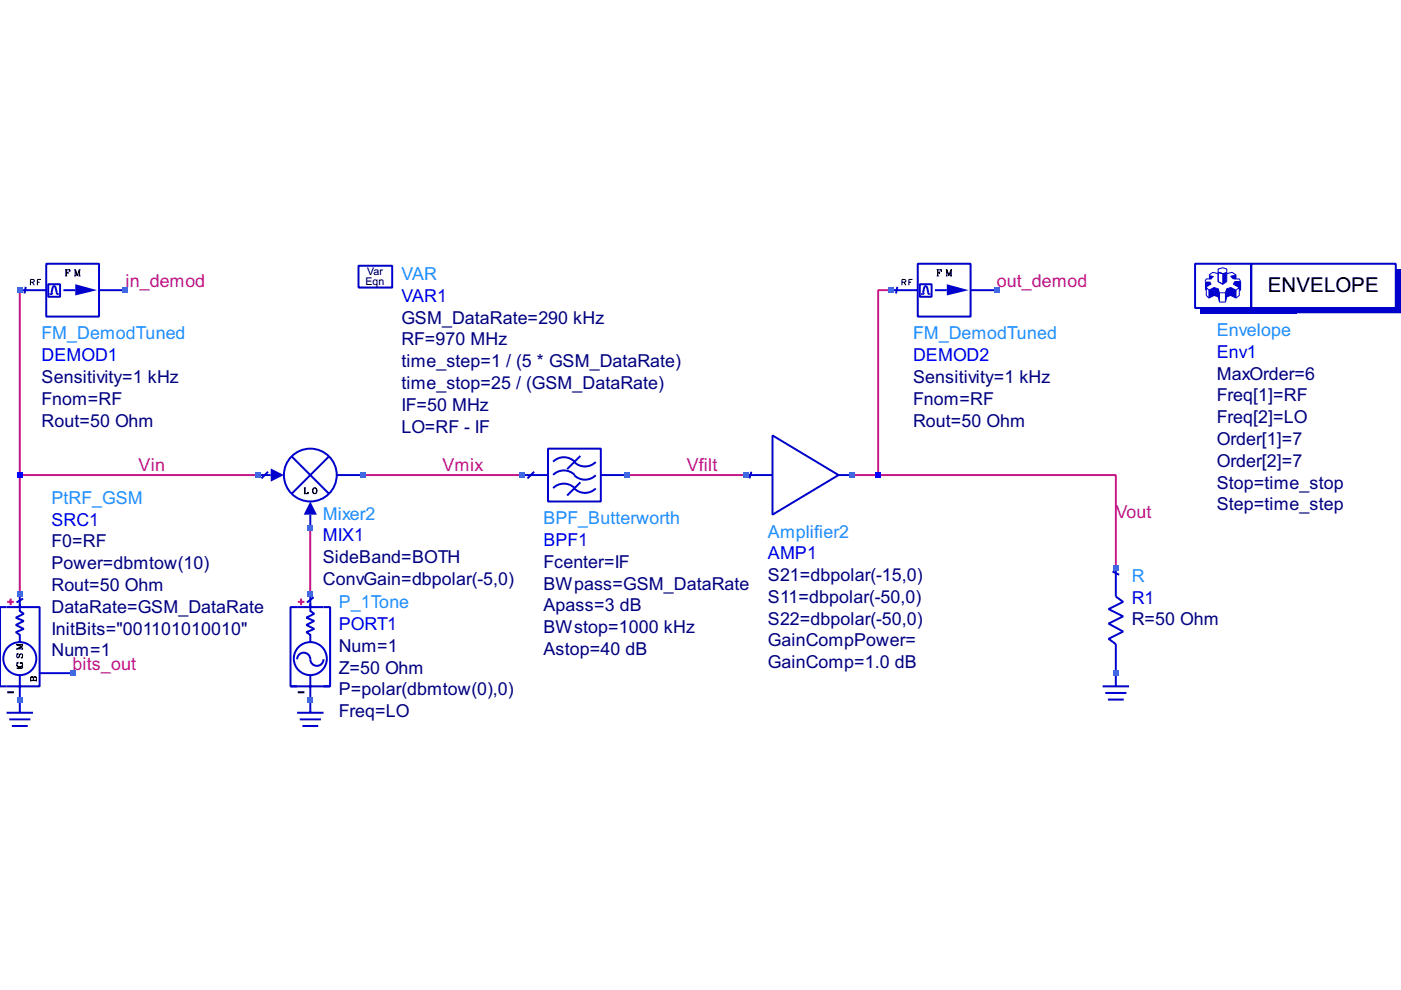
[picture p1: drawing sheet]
<svg xmlns="http://www.w3.org/2000/svg" width="297mm" height="210mm" viewBox="0 0 297 210" stroke-linecap="round" stroke-linejoin="round" font-family="sans-serif">
<path d="M4.2 61.5v64.4M189 61.5h-2.8v39.2M4.2 100.7h50.4M65.8 111.9v14M77 100.7h33.6M133 100.7h25.2M180.6 100.7h5.6M186.2 100.7h50.4v19.6" fill="none" stroke="#c71585" stroke-width=".42"/>
<g fill="none" stroke="#0000cd" stroke-width=".42">
<path d="M9.8 55.9h11.2v11.2h-11.2zM4.2 61.5h5.6M10.2 60.3h2.5v2.6h-2.5zM11.1 62.1l-.2 .2-.4 .1M11.2 60.8l-.3 1.3M11.2 60.9l.3-.2 .2 .2M11.8 60.8l.3 1.4 .4 .2M13.4 61.5h2.6M21 61.5h5.6M163.8 92.3l14 8.4-14 8.4zM158.2 100.7h5.6M159.3 100l-.4 1.4"/>
<path d="M177.8 100.7h2.8M0 128.7h8.4v16.8h-8.4zM4.2 128v1.6l.8 .5-1.6 .9 1.6 .7-1.6 .8 1.6 .8-1.6 .7 .8 .6v1.5M4.2 125.9v2.8M4.9 126.9l-1.4 .8M235.9 121.2l1.4 .7M236.6 120.3v6.2l1.5 1.1-3.1 1.5 3.1 1.6-3.1 1.5 3.1 1.7-3.1 1.5 1.6 1.2v8.9M1.4 151.1h5.6M2 152.5h4.4M2.5 153.9h3.4M4.2 143.1v8M8.4 142.7h7"/>
<path d="M233.8 145.5h5.6M234.3 146.9h4.5M234.9 148.3h3.4"/>
<circle cx="4.2" cy="139.6" r="3.5"/>
</g>
<g fill="none" stroke="#000" stroke-width=".21">
<path d="M6.5 59.8h.7v-.4l-.7-.2v1.3M6.9 59.8l.4 .7M7.9 59.8h.5M8.7 59.2h-.8v1.3M13.8 57.2h1v.4l-.1-.4M13.8 58.5h.4M14 57.2v1.3M14.1 57.2v1.3M14.1 57.8h.3M14.4 57.6v.5M15.7 58.5h.4M15.7 57.2h.3l.4 1.1"/>
<path d="M16.6 58.5h.5M16.8 57.2l-.4 1.3-.5-1.3v1.3M16.8 57.2v1.3M16.8 57.2h.3M16.9 57.2v1.3M3.6 136.8l1.2 .4-1.2 .4h1.2M3.6 136.8h1.2M3.6 136.7h1.2M3.6 136.5v.3M4.4 138.6l-.4 .8a.39 .39 0 0 1-.5-.3 .39 .39 0 0 1 .4-.5h-.3l.1 .1M4.6 139.4l.2 .1h-.4a.4 .4 0 0 0 .4-.6 .4 .4 0 0 0-.7 0l-.3 .6M4.6 137.2l-1 .3v.3"/>
<path d="M4.8 136.5v.4M4.8 137.4v.4M3.6 141a.7 .7 0 0 0 1.2 0M3.7 140.6l.2-.1h-.3l.1 .1-.1 .1a.56 .56 0 0 0 .6 .7 .56 .56 0 0 0 .4-.8M4 141.4v.5M4.3 140.6h.5M4.3 140.5h.5M4.3 140.4v.4M4.6 141.2l.2 .2-.1 .2-1.1 .1M4.8 141.5l-1.2 .1M6.5 143.8l.2-.3 .4 .3M6.5 144.3h1.2"/>
<path d="M6.5 144.2h1.2M7.1 143.8l-.3-.3-.3 .1v.9M7.1 144.2v-.6l.4-.1 .2 .3v.7M7.1 143.8l.2-.3 .4 .3"/>
</g>
<path d="M1.5 146.8h1.4" fill="none" stroke="#000" stroke-width=".42"/>
<path d="M1.5 127.6h1.4M2.2 126.9v1.4" fill="none" stroke="#ff4500" stroke-width=".42"/>
<path d="M16 60.3l4.6 1.2-4.6 1.1z" fill="#0000cd"/>
<path d="M194.6 55.9h11.2v11.2h-11.2zM5.5 60.8l-.3 1.4M189 61.5h5.6M195 60.3h2.5v2.6h-2.5zM195.8 62.1l-.1 .2-.4 .1M196 60.8l-.3 1.3M196 60.9l.3-.2 .2 .2M196.5 60.8l.4 1.4 .3 .2M198.2 61.5h2.5M205.8 61.5h5.6" fill="none" stroke="#0000cd" stroke-width=".42"/>
<g fill="none" stroke="#000" stroke-width=".21">
<path d="M191.2 59.8h.7l.1-.4-.8-.2v1.3M191.6 59.8l.5 .7M192.7 59.8h.5M193.5 59.2h-.8v1.3M198.6 57.2h1v.4l-.1-.4M198.6 58.5h.4M198.8 57.2v1.3M198.8 57.8h.4M199.2 57.6v.5M200.5 58.5h.4M200.5 57.2h.3l.4 1.1M201.4 58.5h.4"/>
<path d="M201.6 57.2l-.4 1.3-.5-1.3v1.3M201.6 57.2v1.3M201.6 57.2h.2M201.7 57.2v1.3"/>
</g>
<path d="M200.7 60.3l4.7 1.2-4.7 1.1z" fill="#0000cd"/>
<path d="M253.4 55.9h11.9v9.4h-11.9zM265.3 55.9h30.6v9.4h-30.6zM190.2 60.8l-.2 1.4" fill="none" stroke="#0000cd" stroke-width=".42"/>
<g fill="none" stroke="#0000cd" stroke-width=".21">
<path d="M256.9 59.1h-1.1l-.3 .6M258.3 57l1-.2 .8 .2v.7l-.8 .3-1-.3zM258.3 57.7v2l1 .6 .8-.6v-2M258.3 58l-1.1-.3-.9 .6M260.1 58l1.1-.3 .9 .6M262.1 59.1v-.8l-1.2 .3 .6 .5h1.3l.2 .6M263 59.7v1.8h-.2M263 59.7h-1.2l-.3 .6 1.3 .7M256.3 61.5l1.1-.5v1.6l-1.1 .6zM256.3 61.5l-.5-.5v1.6l.5 .6M257.4 61l.9 .2v1.7l-.9-.3M258.3 62.9l.3 1.1"/>
<path d="M258.3 61.2l.3 .9M258.6 64h1.2M258.6 62.1v1.9M258.6 62.1h1.2M259.8 62.1v1.9M260.1 62.9l-.3 1.1M260.1 61.2l-.3 .9M260.9 61l1.2 .5v1.7l-1.2-.6zM260.9 61l-.8 .2v1.7l.8-.3M262.1 61.5l.7-.5v1.6l-.7 .6"/>
</g>
<g fill="#0000cd">
<path d="M274.9 65.3h21v-8.3h1.2v9.4h-22.2z"/>
<path d="M254.5 65.3h20.4v1.1h-20.4z"/>
<path d="M259.3 58l.8-.3v2l-.8 .6z"/>
</g>
<path d="M258.3 57.7l1 .3v2.3l-1-.6zM258.3 57.7l1 .3" fill="none" stroke="#0000cd" stroke-width=".21"/>
<path d="M260 61.2v2.8" fill="none" stroke="#0000cd" stroke-width=".28"/>
<g fill="#0000cd">
<path d="M256.3 61.5l1.1-.5v1.6l-1.1 .6z"/>
<path d="M260.1 61.2l.8-.2v1.6l-.8 .3z"/>
<path d="M260.9 61l1.2 .5v1.7l-1.2-.6z"/>
<path d="M261.8 59.7h1.2v1.8h-.2v-.5l-1.3-.7z"/>
<path d="M260.9 58.6l1.2-.3v.8h-.6z"/>
<path d="M257.4 61l.9 .2 .3 .9v1.9l-.3-1.1-.9-.3z"/>
<path d="M256.3 58.3l1.1 .3-.5 .5h-.6z"/>
<path d="M255.5 59.7h1.1l.3 .6-1.1 .7v.5h-.3z"/>
</g>
<path d="M76 56.3h7.2v4.7h-7.2z" fill="none" stroke="#0000cd" stroke-width=".42"/>
<path d="M76.2 61h7v-4.5h.1v4.6h-7.1z" fill="#0000cd"/>
<g fill="none" stroke="#0000cd" stroke-width=".42">
<path d="M61.9 96.8l7.8 7.8M69.7 96.8l-7.8 7.8M116.2 95.1h11.2v11.2h-11.2zM117.3 97.9a3.2 3.2 0 0 1 4.5 0M121.8 98a3.2 3.2 0 0 0 4.5 0M123 96.7l-2.8 2.8M54.6 100.7h2.8M65.8 109.1v2.8M71.4 100.7h5.6M110.6 100.7h5.6M113.2 100l-1.4 1.4M117.3 103.5a3.2 3.2 0 0 1 4.5 0"/>
<path d="M117.3 100.7a3.2 3.2 0 0 1 4.5 0M121.8 103.6a3.2 3.2 0 0 0 4.5 0M121.8 100.8a3.2 3.2 0 0 0 4.5 0M123 102.3l-2.8 2.8M127.4 100.7h5.6"/>
<circle cx="65.8" cy="100.7" r="5.6"/>
</g>
<path d="M64.4 104.7h.9v-.4v.4M64.4 103.4h.4M64.6 103.4v1.3M64.7 103.4v1.3M66.5 103.5a.58 .58 0 0 1 .7 .6 .58 .58 0 0 1-.7 .5l-.2-.5zM66.7 103.4a.71 .71 0 0 0 0 1.3M66.8 103.4a.71 .71 0 0 1 0 1.3" fill="none" stroke="#000" stroke-width=".21"/>
<g fill="#0000cd">
<path d="M65.8 106.3l1.4 2.8h-2.8z"/>
<path d="M57.4 99.3l2.8 1.4-2.8 1.4z"/>
</g>
<g fill="none" stroke="#0000cd" stroke-width=".42">
<path d="M56.8 100l-1.4 1.4M63 139.8a1.4 1.4 0 0 1 1.4-1.4 1.4 1.4 0 0 1 1.4 1.4 1.4 1.4 0 0 0 1.4 1.4 1.4 1.4 0 0 0 1.4-1.4M65.8 128v1.6l.8 .5-1.6 .9 1.6 .7-1.6 .8 1.6 .8-1.6 .7 .8 .6v1.5M65.8 125.9v2.8M66.5 126.6l-1.4 1.1M61.6 145.5h8.4M63 145.5h-1.4v-16.8h8.4v16.8h-1.4M63 151.1h5.6M63.6 152.5h4.4M64.1 153.9h3.4M65.8 143.1v8"/>
<circle cx="65.8" cy="139.6" r="3.5"/>
</g>
<path d="M63.1 146.8h1.4" fill="none" stroke="#000" stroke-width=".42"/>
<path d="M63.1 127.6h1.4M63.8 126.9v1.4" fill="none" stroke="#ff4500" stroke-width=".42"/>
<g fill="#4169e1">
<path d="M3.6 147.8h1.2v1.1h-1.2z"/>
<path d="M3.6 125.4h1.2v1.1h-1.2z"/>
</g>
<path d="M3.6 100.2h1.2v1.1h-1.2z" fill="#00f"/>
<g fill="#4169e1">
<path d="M3.6 61h1.2v1.1h-1.2z"/>
<path d="M14.8 142.2h1.2v1.1h-1.2z"/>
<path d="M26 61h1.2v1.1h-1.2z"/>
<path d="M54 100.2h1.2v1.1h-1.2z"/>
<path d="M65.2 147.8h1.2v1.1h-1.2z"/>
<path d="M65.2 125.4h1.2v1.1h-1.2z"/>
<path d="M65.2 111.4h1.2v1.1h-1.2z"/>
<path d="M76.4 100.2h1.2v1.1h-1.2z"/>
<path d="M110 100.2h1.1v1.1h-1.1z"/>
<path d="M132.4 100.2h1.1v1.1h-1.1z"/>
<path d="M157.6 100.2h1.1v1.1h-1.1z"/>
<path d="M180 100.2h1.1v1.1h-1.1z"/>
</g>
<path d="M185.6 100.2h1.1v1.1h-1.1z" fill="#00f"/>
<g fill="#4169e1">
<path d="M188.4 61h1.1v1.1h-1.1z"/>
<path d="M210.8 61h1.1v1.1h-1.1z"/>
<path d="M236 142.2h1.1v1.1h-1.1z"/>
<path d="M236 119.8h1.1v1.1h-1.1z"/>
</g>
<text font-size="4.3" x="268.8" y="61.9">ENVELOPE</text>
<g font-size="3.8" fill="#1e90ff">
<text x="85.1" y="59.4">VAR</text>
<text x="8.8" y="72">FM_DemodTuned</text>
<text x="193.6" y="72">FM_DemodTuned</text>
<text x="258" y="71.3">Envelope</text>
<text x="10.9" y="106.8">PtRF_GSM</text>
<text x="68.5" y="110.2">Mixer2</text>
<text x="115.2" y="111.2">BPF_Butterworth</text>
<text x="162.8" y="114">Amplifier2</text>
<text x="239.9" y="123.3">R</text>
<text x="71.8" y="128.9">P_1Tone</text>
</g>
<g font-size="3.8" fill="#c71585">
<text x="26.6" y="60.8">in_demod</text>
<text x="211.4" y="60.8">out_demod</text>
<text x="29.4" y="100">Vin</text>
<text x="93.8" y="100">Vmix</text>
<text x="145.6" y="100">Vfilt</text>
<text x="236.6" y="109.8">Vout</text>
<text x="15.4" y="142">bits_out</text>
</g>
<g font-size="3.8" fill="#00f">
<text x="85.1" y="64">VAR1</text>
<text x="8.8" y="76.6">DEMOD1</text>
<text x="193.6" y="76.6">DEMOD2</text>
<text x="258" y="75.9">Env1</text>
<text x="10.9" y="111.4">SRC1</text>
<text x="68.5" y="114.8">MIX1</text>
<text x="115.2" y="115.8">BPF1</text>
<text x="162.8" y="118.6">AMP1</text>
<text x="239.9" y="128">R1</text>
<text x="71.8" y="133.6">PORT1</text>
</g>
<g font-size="3.8" fill="#000080">
<text x="85.1" y="68.6">GSM_DataRate=290 kHz</text>
<text x="85.1" y="73.2">RF=970 MHz</text>
<text x="85.1" y="77.8">time_step=1 / (5 * GSM_DataRate)</text>
<text x="8.8" y="81.2">Sensitivity=1 kHz</text>
<text x="85.1" y="82.5">time_stop=25 / (GSM_DataRate)</text>
<text x="193.6" y="81.2">Sensitivity=1 kHz</text>
<text x="258" y="80.5">MaxOrder=6</text>
<text x="8.8" y="85.8">Fnom=RF</text>
<text x="85.1" y="87.1">IF=50 MHz</text>
<text x="193.6" y="85.8">Fnom=RF</text>
<text x="258" y="85.1">Freq[1]=RF</text>
<text x="258" y="89.7">Freq[2]=LO</text>
<text x="8.8" y="90.4">Rout=50 Ohm</text>
<text x="85.1" y="91.7">LO=RF - IF</text>
<text x="193.6" y="90.4">Rout=50 Ohm</text>
<text x="258" y="94.4">Order[1]=7</text>
<text x="258" y="99">Order[2]=7</text>
<text x="258" y="103.6">Stop=time_stop</text>
<text x="258" y="108.2">Step=time_step</text>
<text x="10.9" y="116.1">F0=RF</text>
<text x="68.5" y="119.4">SideBand=BOTH</text>
<text x="10.9" y="120.7">Power=dbmtow(10)</text>
<text x="10.9" y="125.3">Rout=50 Ohm</text>
<text x="68.5" y="124">ConvGain=dbpolar(-5,0)</text>
<text x="115.2" y="120.4">Fcenter=IF</text>
<text x="115.2" y="125">BWpass=GSM_DataRate</text>
<text x="162.8" y="123.2">S21=dbpolar(-15,0)</text>
<text x="10.9" y="129.9">DataRate=GSM_DataRate</text>
<text x="115.2" y="129.6">Apass=3 dB</text>
<text x="162.8" y="127.8">S11=dbpolar(-50,0)</text>
<text x="10.9" y="134.5">InitBits=&quot;001101010010&quot;</text>
<text x="115.2" y="134.3">BWstop=1000 kHz</text>
<text x="162.8" y="132.4">S22=dbpolar(-50,0)</text>
<text x="162.8" y="137.1">GainCompPower=</text>
<text x="239.9" y="132.6">R=50 Ohm</text>
<text x="10.9" y="139.2">Num=1</text>
<text x="71.8" y="138.2">Num=1</text>
<text x="71.8" y="142.8">Z=50 Ohm</text>
<text x="115.2" y="138.9">Astop=40 dB</text>
<text x="162.8" y="141.7">GainComp=1.0 dB</text>
<text x="71.8" y="147.4">P=polar(dbmtow(0),0)</text>
<text x="71.8" y="152">Freq=LO</text>
</g>
<g font-size="2.2">
<text x="77.8" y="58.3">Var</text>
<text x="77.5" y="60.4">Eqn</text>
</g>
</svg>
